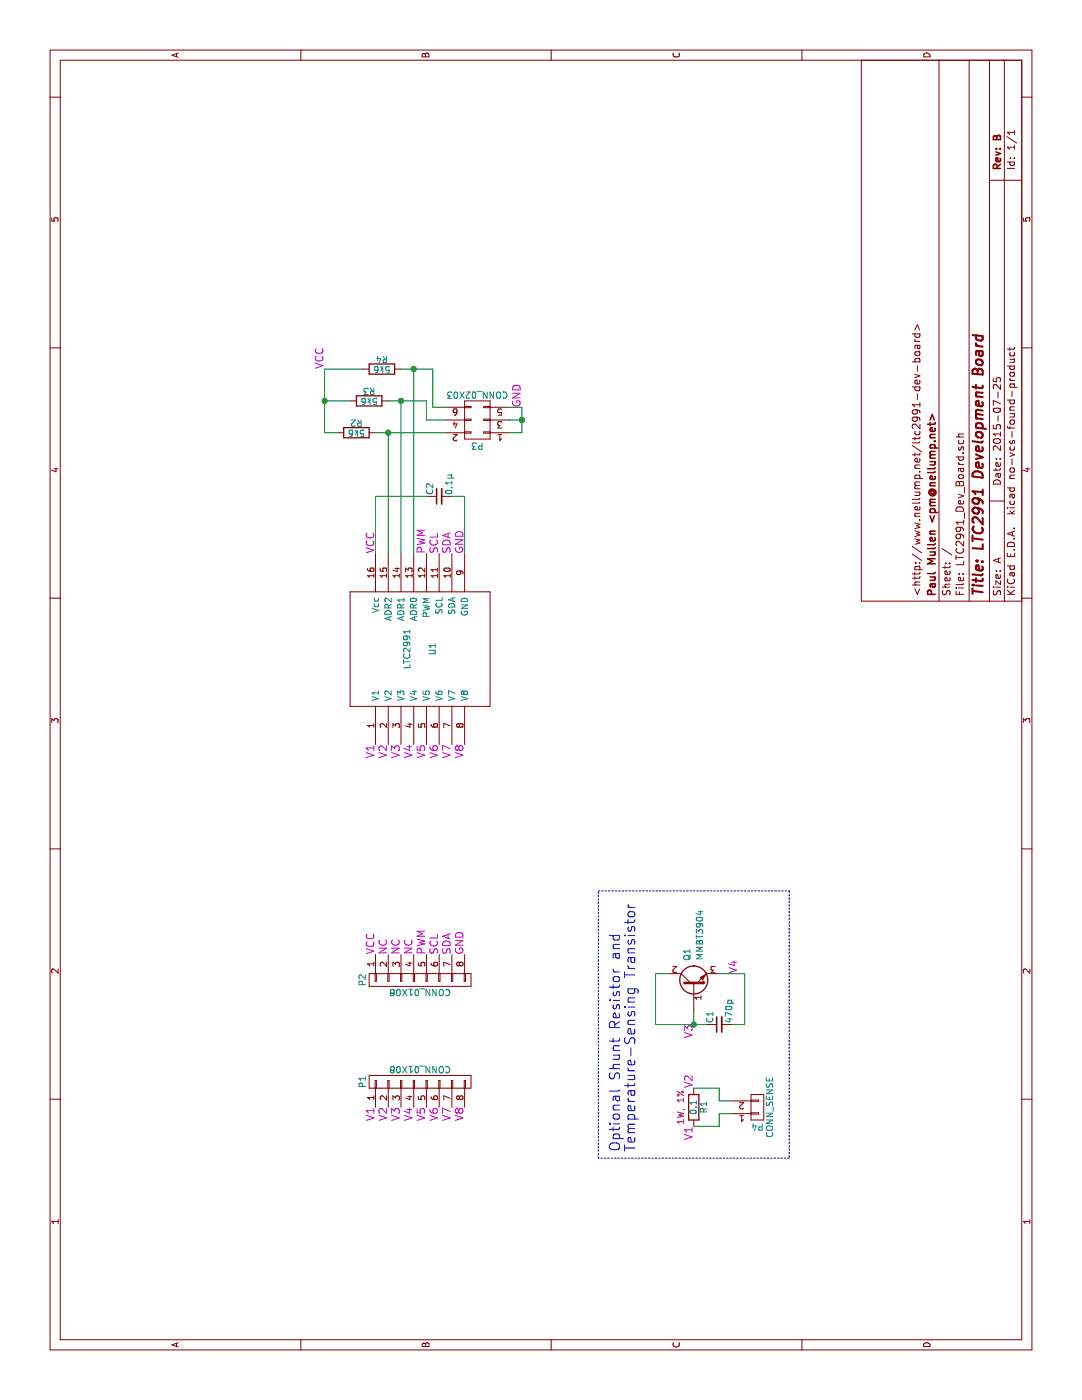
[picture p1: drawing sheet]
EESchema Schematic File Version 2
LIBS:power
LIBS:device
LIBS:transistors
LIBS:conn
LIBS:linear
LIBS:regul
LIBS:74xx
LIBS:cmos4000
LIBS:adc-dac
LIBS:memory
LIBS:xilinx
LIBS:microcontrollers
LIBS:dsp
LIBS:microchip
LIBS:analog_switches
LIBS:motorola
LIBS:texas
LIBS:intel
LIBS:audio
LIBS:interface
LIBS:digital-audio
LIBS:philips
LIBS:display
LIBS:cypress
LIBS:siliconi
LIBS:opto
LIBS:atmel
LIBS:contrib
LIBS:valves
LIBS:LTC299x
LIBS:DIP_switches
LIBS:LTC2991_Dev_Board-cache
EELAYER 25 0
EELAYER END
$Descr A 11000 8500
encoding utf-8
Sheet 1 1
Title "LTC2991 Development Board"
Date "2015-07-25"
Rev "B"
Comp "Paul Mullen <pm@nellump.net>"
Comment1 "<http://www.nellump.net/ltc2991-dev-board>"
Comment2 ""
Comment3 ""
Comment4 ""
$EndDescr
$Comp
L LTC2991 U1
U 1 1
P 5900 3300
F 0 "U1" H 5900 3200 50  0000 C CNN
F 1 "LTC2991" H 5900 3400 50  0000 C CNN
F 2 "Local:MSOP-16" H 5900 3300 50  0001 C CNN
F 3 "" H 5900 3300 50  0001 C CNN
	1    5900 3300
	1    0    0    -1  
$EndComp
$Comp
L R R2
U 1 1
P 7600 2800
F 0 "R2" V 7680 2800 50  0000 C CNN
F 1 "5k6" V 7600 2800 50  0000 C CNN
F 2 "Resistors_SMD:R_0603" V 7530 2800 30  0001 C CNN
F 3 "" H 7600 2800 30  0000 C CNN
	1    7600 2800
	1    0    0    -1  
$EndComp
$Comp
L R R3
U 1 1
P 7850 2900
F 0 "R3" V 7930 2900 50  0000 C CNN
F 1 "5k6" V 7850 2900 50  0000 C CNN
F 2 "Resistors_SMD:R_0603" V 7780 2900 30  0001 C CNN
F 3 "" H 7850 2900 30  0000 C CNN
	1    7850 2900
	1    0    0    -1  
$EndComp
$Comp
L R R4
U 1 1
P 8100 3000
F 0 "R4" V 8180 3000 50  0000 C CNN
F 1 "5k6" V 8100 3000 50  0000 C CNN
F 2 "Resistors_SMD:R_0603" V 8030 3000 30  0001 C CNN
F 3 "" H 8100 3000 30  0000 C CNN
	1    8100 3000
	1    0    0    -1  
$EndComp
Text Label 8100 2550 0    60   ~ 0
VCC
Text Label 6650 2950 0    60   ~ 0
VCC
Text Label 6650 3350 0    60   ~ 0
PWM
Text Label 6650 3450 0    60   ~ 0
SCL
Text Label 6650 3550 0    60   ~ 0
SDA
Text Label 5150 2950 2    60   ~ 0
V1
Text Label 5150 3050 2    60   ~ 0
V2
Text Label 5150 3150 2    60   ~ 0
V3
Text Label 5150 3250 2    60   ~ 0
V4
Text Label 2300 2950 2    60   ~ 0
V1
Text Label 2300 3050 2    60   ~ 0
V2
Text Label 2300 3150 2    60   ~ 0
V3
Text Label 2300 3250 2    60   ~ 0
V4
Text Label 2300 3350 2    60   ~ 0
V5
Text Label 2300 3450 2    60   ~ 0
V6
Text Label 2300 3550 2    60   ~ 0
V7
Text Label 3500 2950 0    60   ~ 0
VCC
Text Label 6650 3650 0    60   ~ 0
GND
$Comp
L R R1
U 1 1
P 2300 5450
F 0 "R1" V 2380 5450 50  0000 C CNN
F 1 "0.1" V 2300 5450 50  0000 C CNN
F 2 "Resistors_SMD:R_1206" V 2230 5450 30  0001 C CNN
F 3 "" H 2300 5450 30  0000 C CNN
F 4 "1W, 1%" V 2200 5450 50  0000 C CNN "Note"
	1    2300 5450
	0    -1   1    0   
$EndComp
Text Label 5150 3350 2    60   ~ 0
V5
Text Label 5150 3450 2    60   ~ 0
V6
Text Label 5150 3550 2    60   ~ 0
V7
Text Label 5150 3650 2    60   ~ 0
V8
Text Label 2150 5450 2    60   ~ 0
V1
Text Label 2450 5450 0    60   ~ 0
V2
Text Notes 1950 5000 0    80   ~ 0
Optional Shunt Resistor and\nTemperature-Sensing Transistor
$Comp
L CONN_02X03 P3
U 1 1
P 7700 3750
F 0 "P3" H 7700 3950 50  0000 C CNN
F 1 "CONN_02X03" H 7700 3550 50  0000 C CNN
F 2 "Pin_Headers:Pin_Header_Straight_2x03" H 7700 2550 60  0001 C CNN
F 3 "" H 7700 2550 60  0000 C CNN
	1    7700 3750
	0    -1   -1   0   
$EndComp
Text Label 7800 4100 0    60   ~ 0
GND
$Comp
L CONN_01X08 P1
U 1 1
P 2500 3300
F 0 "P1" H 2500 3750 50  0000 C CNN
F 1 "CONN_01X08" V 2600 3300 50  0000 C CNN
F 2 "Pin_Headers:Pin_Header_Straight_1x08" H 2500 3300 60  0001 C CNN
F 3 "" H 2500 3300 60  0000 C CNN
	1    2500 3300
	1    0    0    -1  
$EndComp
Text Label 2300 3650 2    60   ~ 0
V8
$Comp
L CONN_01X08 P2
U 1 1
P 3300 3300
F 0 "P2" H 3300 3750 50  0000 C CNN
F 1 "CONN_01X08" V 3400 3300 50  0000 C CNN
F 2 "Pin_Headers:Pin_Header_Straight_1x08" H 3300 3300 60  0001 C CNN
F 3 "" H 3300 3300 60  0000 C CNN
	1    3300 3300
	-1   0    0    -1  
$EndComp
Text Label 3500 3350 0    60   ~ 0
PWM
Text Label 3500 3450 0    60   ~ 0
SCL
Text Label 3500 3550 0    60   ~ 0
SDA
Text Label 3500 3650 0    60   ~ 0
GND
$Comp
L Q_NPN_BCE Q1
U 1 1
P 3250 5450
F 0 "Q1" H 3550 5500 50  0000 R CNN
F 1 "MMBT3904" H 3850 5400 50  0000 R CNN
F 2 "Housings_SOT-23_SOT-143_TSOT-6:SOT-23" H 3450 5550 29  0001 C CNN
F 3 "" H 3250 5450 60  0000 C CNN
	1    3250 5450
	1    0    0    -1  
$EndComp
Text Label 3350 5800 0    60   ~ 0
V4
Text Label 2950 5450 2    60   ~ 0
V3
$Comp
L CONN_01X02 P4
U 1 1
P 2300 5950
F 0 "P4" H 2300 6100 50  0000 C CNN
F 1 "CONN_SENSE" V 2400 5950 50  0000 C CNN
F 2 "Pin_Headers:Pin_Header_Straight_1x02" H 2300 5950 60  0001 C CNN
F 3 "" H 2300 5950 60  0000 C CNN
	1    2300 5950
	0    -1   1    0   
$EndComp
$Comp
L C_Small C2
U 1 1
P 7100 3450
F 0 "C2" H 7110 3520 50  0000 L CNN
F 1 "0.1μ" H 7110 3370 50  0000 L CNN
F 2 "Capacitors_SMD:C_0402" H 7100 3450 60  0001 C CNN
F 3 "" H 7100 3450 60  0000 C CNN
	1    7100 3450
	1    0    0    -1  
$EndComp
Wire Wire Line
	7600 2950 7600 3500
Wire Wire Line
	7600 2550 7600 2650
Wire Wire Line
	7600 2550 8100 2550
Connection ~ 7850 2550
Wire Wire Line
	7600 3050 6650 3050
Wire Wire Line
	7850 3050 7850 3350
Wire Wire Line
	7850 3150 6650 3150
Wire Wire Line
	8100 3150 8100 3400
Wire Wire Line
	8100 3250 6650 3250
Wire Wire Line
	7850 2750 7850 2550
Wire Wire Line
	8100 2550 8100 2850
Connection ~ 7600 3050
Wire Wire Line
	7850 3350 7700 3350
Wire Wire Line
	7700 3350 7700 3500
Connection ~ 7850 3150
Wire Wire Line
	8100 3400 7800 3400
Wire Wire Line
	7800 3400 7800 3500
Connection ~ 8100 3250
Wire Wire Line
	7600 4000 7600 4100
Wire Wire Line
	7600 4100 7800 4100
Wire Wire Line
	7800 4100 7800 4000
Wire Wire Line
	7700 4000 7700 4100
Connection ~ 7700 4100
Wire Wire Line
	2950 5450 3050 5450
Wire Wire Line
	2950 5150 2950 5550
Wire Wire Line
	3350 5150 2950 5150
Wire Wire Line
	3350 5250 3350 5150
Wire Notes Line
	1900 4700 4000 4700
Wire Notes Line
	4000 4700 4000 6200
Wire Notes Line
	4000 6200 1900 6200
Wire Notes Line
	1900 6200 1900 4700
Wire Wire Line
	2250 5750 2250 5650
Wire Wire Line
	2250 5650 2150 5650
Wire Wire Line
	2150 5650 2150 5450
Wire Wire Line
	2450 5450 2450 5650
Wire Wire Line
	2450 5650 2350 5650
Wire Wire Line
	2350 5650 2350 5750
Wire Wire Line
	7100 3550 7100 3650
Wire Wire Line
	7100 3650 6650 3650
Wire Wire Line
	7100 3350 7100 2950
Wire Wire Line
	7100 2950 6650 2950
$Comp
L C_Small C1
U 1 1
P 2950 5650
F 0 "C1" H 2960 5720 50  0000 L CNN
F 1 "470p" H 2960 5570 50  0000 L CNN
F 2 "Capacitors_SMD:C_0402" H 2950 5650 60  0001 C CNN
F 3 "" H 2950 5650 60  0000 C CNN
	1    2950 5650
	1    0    0    -1  
$EndComp
Connection ~ 2950 5450
Wire Wire Line
	3350 5650 3350 5850
Wire Wire Line
	3350 5850 2950 5850
Wire Wire Line
	2950 5850 2950 5750
Text Label 3500 3250 0    60   ~ 0
NC
Text Label 3500 3150 0    60   ~ 0
NC
Text Label 3500 3050 0    60   ~ 0
NC
$EndSCHEMATC
